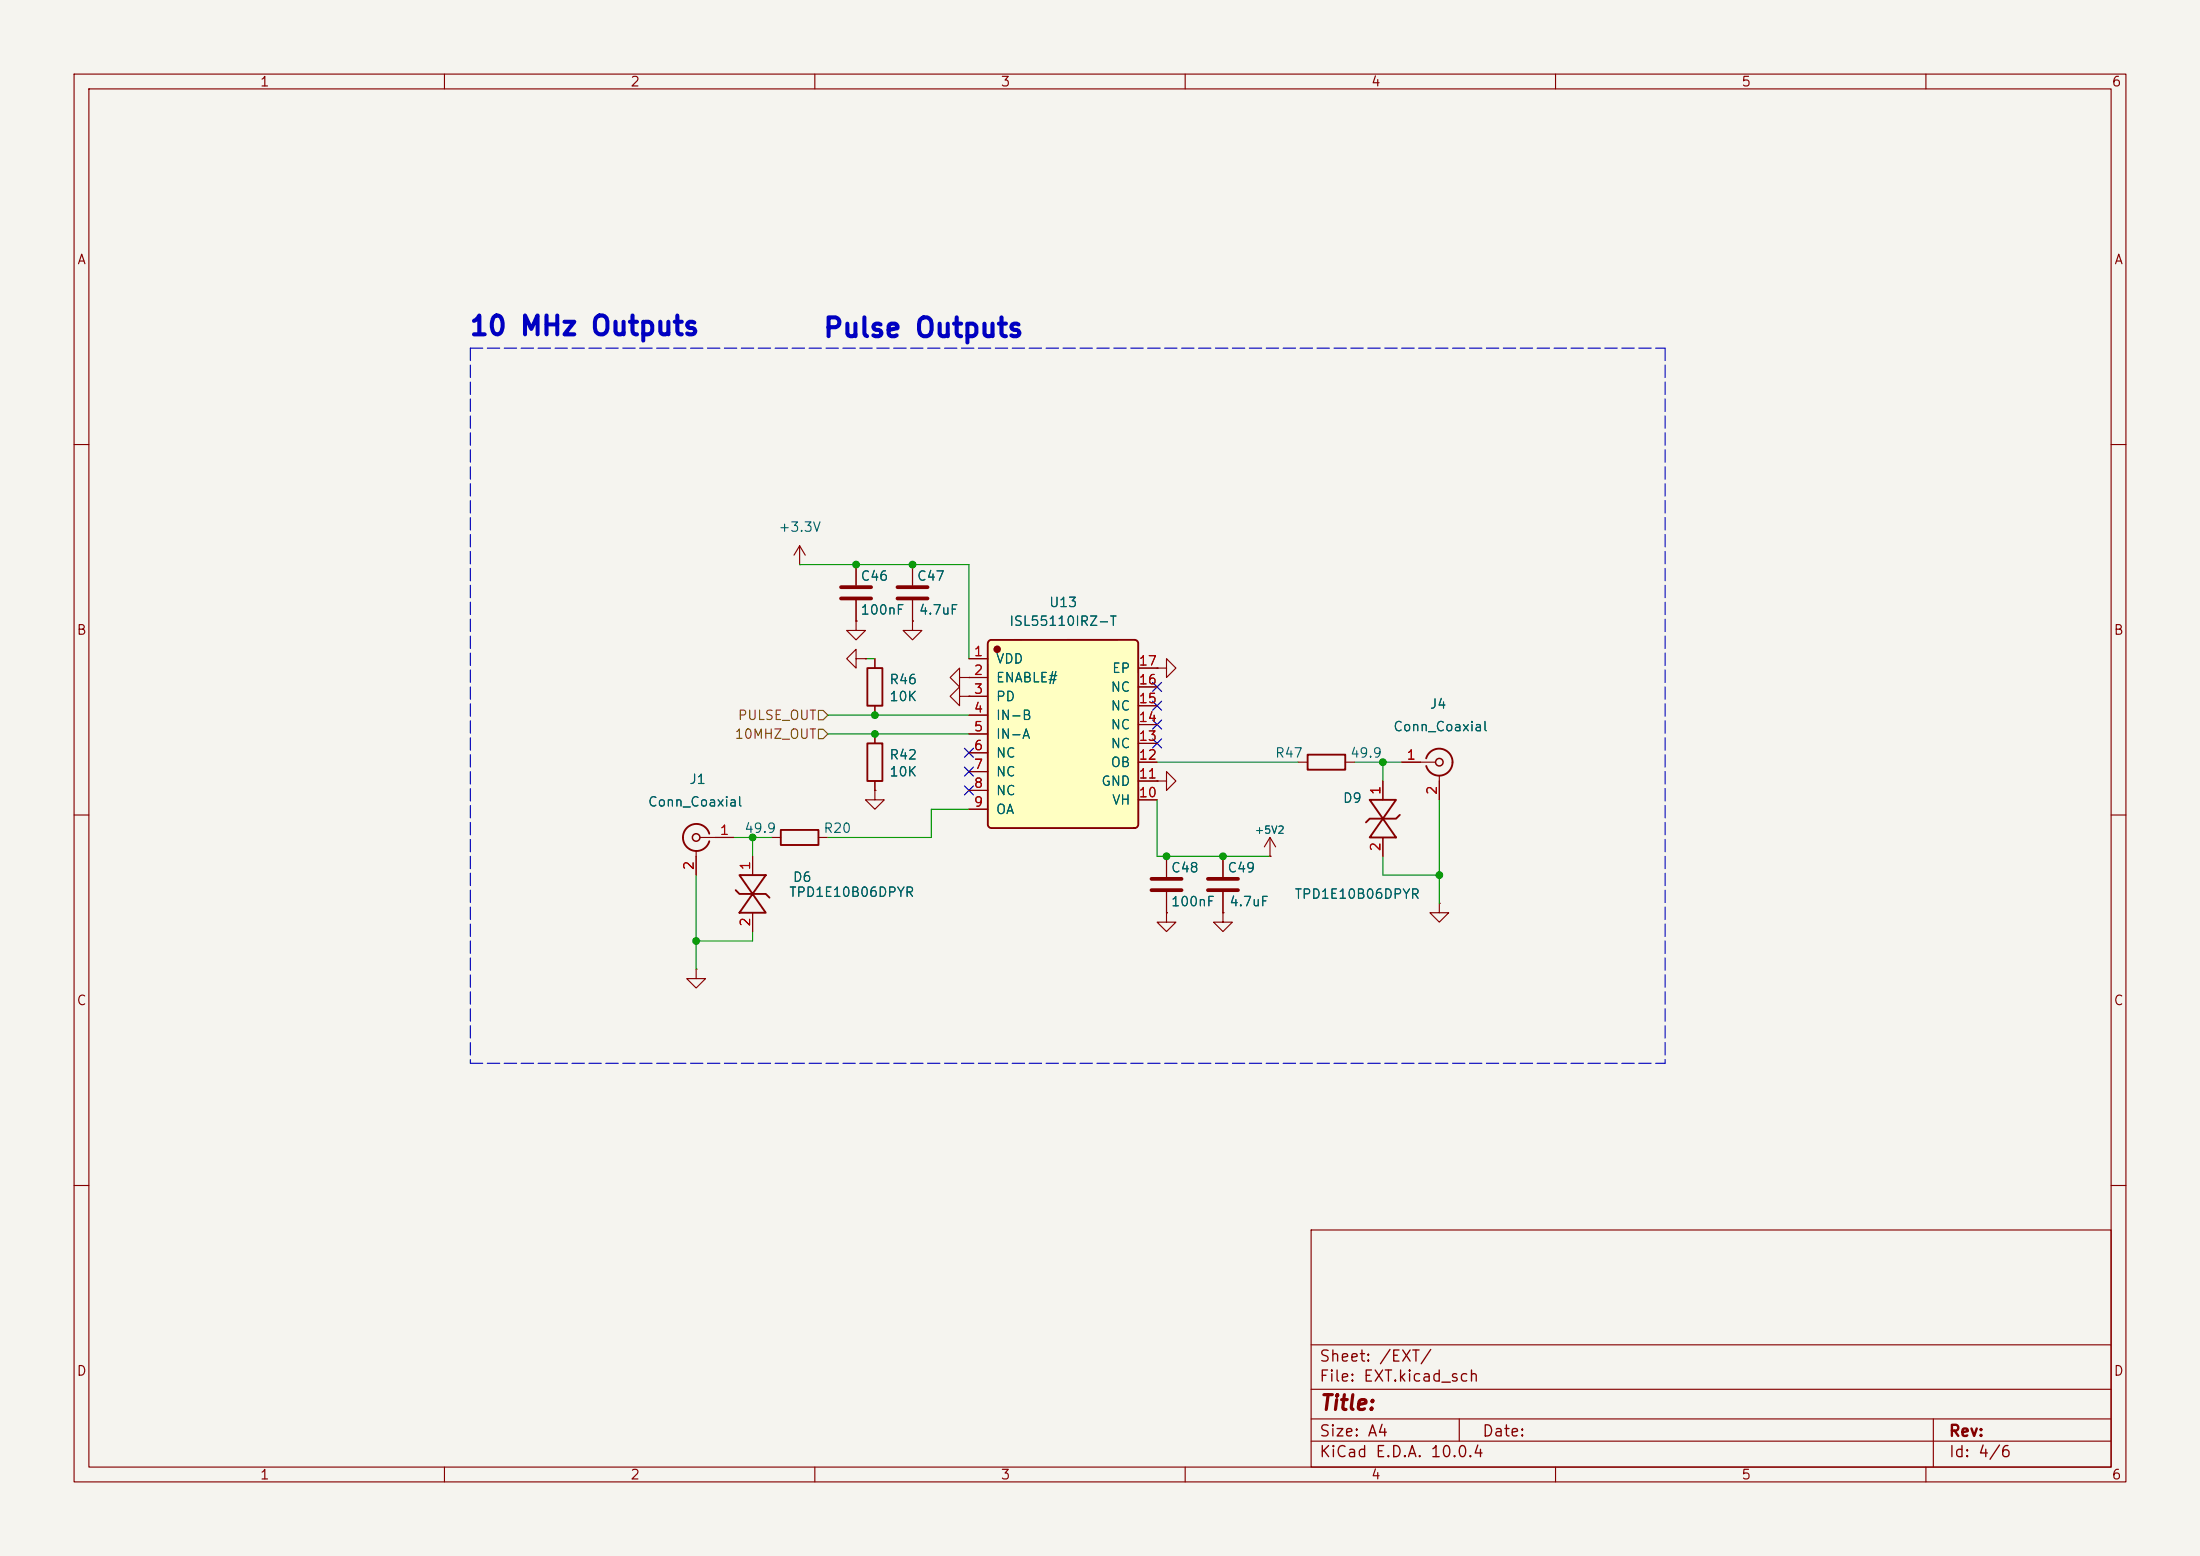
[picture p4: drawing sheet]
<svg xmlns="http://www.w3.org/2000/svg" width="297mm" height="210mm" viewBox="0 0 297 210" stroke-linecap="round" stroke-linejoin="round" font-family="sans-serif">
<path d="M0 0h297v210h-297z" fill="#f5f4ef" stroke="#f5f4ef" stroke-width=".14"/>
<g fill="none" stroke="#840000" stroke-width=".15">
<path d="M10 10h277v190h-277zM12 12h273v186h-273zM60 10v2M110 10v2M160 10v2M210 10v2M260 10v2M10 60h2M107.9 76.2h.1M107.9 73.7l-.7 1.2M107.9 73.7l.8 1.2M107.9 73.7v2.5"/>
<path d="M115.6 76.2v2.8M123.2 76.2v2.8M285 60h2M115.6 83.8v1.3h1.2l-1.2 1.3-1.3-1.3h1.3M115.6 83.8h.1M115.6 88.9v-1.3l-1.3 1.3 1.3 1.3v-1.3h1.2M115.6 81v2.8M116.8 88.9h.1M118.1 88.9v1.3M118.1 95.3v1.2M118.1 99.1v1.2M123.2 83.8v1.3h1.3l-1.3 1.3-1.3-1.3h1.3"/>
<path d="M123.2 83.8h.1M123.2 81v2.8M129.5 91.4v-1.2l-1.2 1.2 1.2 1.3v-1.3h1.3M129.5 94v-1.3l-1.2 1.3 1.2 1.3v-1.3h1.3M130.8 91.4h.1M130.8 94h.1M156.2 90.2h1.3v-1.3l1.2 1.3-1.2 1.2v-1.2M156.2 90.2h.1M10 110h2M94 114.8v3.3M94.5 113h4.6M101.6 115.6v2.5"/>
<path d="M104.1 113h1.3M110.5 113h1.3M118.1 106.7v1.3h1.3l-1.3 1.2-1.3-1.2h1.3M118.1 106.7h.1M118.1 105.4v1.3M156.2 105.4h1.3v-1.3l1.2 1.3-1.2 1.3v-1.3M156.2 105.4h.1M157.5 115.6v2.8M165.1 115.6v2.8M171.4 115.6h.1M171.4 113l-.7 1.3M171.4 113l.8 1.3"/>
<path d="M171.4 113v2.6M175.3 102.9h1.2M181.6 102.9h1.3M186.7 105.4v2.6M186.7 113v2.6M189.2 102.9h4.6M194.3 104.6v3.4M285 110h2M94 130.8v1.3h-1.3l1.3 1.3 1.2-1.3h-1.2M94 130.8h.1M101.6 123.2v2.5M157.5 123.2v1.3h1.2l-1.2 1.2-1.3-1.2h1.3"/>
<path d="M157.5 123.2h.1M157.5 120.4v2.8M165.1 123.2v1.3h1.3l-1.3 1.2-1.3-1.2h1.3M165.1 123.2h.1M165.1 120.4v2.8M194.3 121.9v1.3h1.3l-1.3 1.3-1.3-1.3h1.3M194.3 121.9h.1M10 160h2M177 166h108v32h-108zM285 160h2M60 198v2M110 198v2"/>
<path d="M160 198v2M177 194.5h108M177 191.5h108M177 187.5h108M177 181.5h108M197 191.5v3M210 198v2M260 198v2M261 191.5v6.5"/>
</g>
<path d="M113.5 79.2h4.1M121.2 79.2h4M113.5 80.8h4.1M121.2 80.8h4M155.4 118.6h4.1M163.1 118.6h4M155.4 120.1h4.1M163.1 120.1h4" fill="none" stroke="#840000" stroke-width=".51"/>
<path d="M117.1 90.2h2v5.1h-2zM95.8 112.5a1.81 1.81 0 0 0-2.8-.9 1.81 1.81 0 0 0 0 2.9 1.81 1.81 0 0 0 2.8-1M99.8 118.1h3.6l-1.8 2.6zM105.4 112h5.1v2h-5.1zM117.1 100.3h2v5.1h-2zM176.5 101.9h5.1v2h-5.1zM184.9 108h3.6l-1.8 2.5zM186.7 110.5l1.8 2.5h-3.6zM189 110l-.5 .5h-3.6l-.5 .5M192.5 102.4a1.81 1.81 0 0 1 2.8-1 1.81 1.81 0 0 1 0 2.9 1.81 1.81 0 0 1-2.8-.9M99.3 120.1l.5 .6h3.6l.5 .5M101.6 120.7l1.8 2.5h-3.6z" fill="none" stroke="#840000" stroke-width=".25"/>
<g fill="none" stroke="#840000" stroke-width=".2">
<circle cx="94" cy="113" r=".51"/>
<circle cx="194.3" cy="102.9" r=".51"/>
</g>
<path d="M133.5 86.5l.3-.1h19.4l.4 .2 .1 .2v24.5a.51 .51 0 0 1-.5 .5h-19.3l-.5-.3v-.1l-.1-24.5z" fill="#ffffc2"/>
<circle cx="134.6" cy="87.6" r=".38" fill="#840000" stroke="#840000" stroke-width=".25"/>
<path d="M133.5 86.5l.3-.1h19.4l.4 .2 .1 .2v24.5a.51 .51 0 0 1-.5 .5h-19.3l-.5-.3v-.1l-.1-24.5z" fill="none" stroke="#840000" stroke-width=".25"/>
<g fill="none" stroke="#840000" stroke-width=".15">
<path d="M115.6 76.2v2.8M123.2 76.2v2.8M115.6 83.8h.1M115.6 81v2.8M116.8 88.9h.1M118.1 88.9v1.3M118.1 95.3v1.2M118.1 99.1v1.2M123.2 83.8h.1M123.2 81v2.8M130.8 91.4h.1M130.8 94h.1"/>
<path d="M130.8 88.9h2.5M130.8 91.4h2.5M130.8 94h2.5M130.8 96.5h2.5M130.8 99.1h2.5M153.7 97.8h2.5M153.7 95.3h2.5M153.7 92.7h2.5M153.7 90.2h2.5M156.2 90.2h.1M94 115.6v2.5M96.5 113h2.6"/>
<path d="M101.6 115.6v2.5M118.1 106.7h.1M118.1 105.4v1.3M130.8 101.6h2.5M130.8 104.1h2.5M130.8 106.7h2.5M130.8 109.2h2.5M153.7 108h2.5M153.7 105.4h2.5M153.7 102.9h2.5M153.7 100.3h2.5M156.2 105.4h.1"/>
<path d="M157.5 115.6v2.8M165.1 115.6v2.8M171.4 115.6h.1M186.7 105.4v2.6M186.7 113v2.6M189.2 102.9h2.6M194.3 105.4v2.6M101.6 123.2v2.5M157.5 123.2h.1M157.5 120.4v2.8M165.1 123.2h.1M165.1 120.4v2.8"/>
</g>
<path d="M110.5 95.9h.6l.7 .6-.7 .7h-.6zM110.5 98.4h.6l.7 .7-.7 .6h-.6z" fill="none" stroke="#725600" stroke-width=".15"/>
<path d="M63.5 47v96.5M63.5 47h161.3M224.8 47v96.5M63.5 143.5h161.3" fill="none" stroke="#0000c2" stroke-width=".15" stroke-dasharray="1.7 .6"/>
<g fill="none" stroke="#009600" stroke-width=".15">
<path d="M107.9 76.2h22.9v12.7M111.8 99.1h19M111.8 96.5h19M116.8 88.9h1.3M94 118.1v12.7M99.1 113h5M101.6 113v2.6M130.8 109.2h-5.1v3.8h-13.9M156.2 108v7.6h15.2M156.2 102.9h19.1M182.9 102.9h6.3M186.7 102.9v2.5"/>
<path d="M186.7 115.6v2.5h7.6M194.3 108v13.9M101.6 125.7v1.3h-7.6"/>
</g>
<g fill="none" stroke="#000084" stroke-width=".15">
<path d="M155.6 97.2l1.2 1.2M155.6 94.6l1.2 1.3M155.6 92.1l1.2 1.2M155.6 99.7l1.2 1.2M156.8 97.2l-1.2 1.2M156.8 94.6l-1.2 1.3M156.8 92.1l-1.2 1.2M156.8 99.7l-1.2 1.2M130.2 106.1l1.2 1.2M130.2 103.5l1.2 1.2M130.2 101l1.2 1.2M131.4 106.1l-1.2 1.2"/>
<path d="M131.4 103.5l-1.2 1.2M131.4 101l-1.2 1.2"/>
</g>
<g fill="#009600" stroke="#009600" stroke-width=".14">
<circle cx="118.1" cy="99.1" r=".46"/>
<circle cx="94" cy="127" r=".46"/>
<circle cx="118.1" cy="96.5" r=".46"/>
<circle cx="115.6" cy="76.2" r=".46"/>
<circle cx="123.2" cy="76.2" r=".46"/>
<circle cx="101.6" cy="113" r=".46"/>
<circle cx="157.5" cy="115.6" r=".46"/>
<circle cx="186.7" cy="102.9" r=".46"/>
<circle cx="165.1" cy="115.6" r=".46"/>
<circle cx="194.3" cy="118.1" r=".46"/>
</g>
<g font-size="2.5" fill="#0000c2">
<text x="63.2" y="45.9">10 MHz Outputs</text>
<text x="111" y="46.1">Pulse Outputs</text>
</g>
<text font-size="2" fill="#840000" x="178" y="190.8">Title:</text>
<g font-size="1.5" fill="#840000">
<text x="178" y="184.2">Sheet: /EXT/</text>
<text x="178" y="186.9">File: EXT.kicad_sch</text>
<text x="178" y="197.1">KiCad E.D.A. 10.0.4</text>
<text x="178" y="194.3">Size: A4</text>
<text x="200" y="194.3">Date:</text>
<text x="263" y="194.3">Rev:</text>
<text x="263" y="197.1">Id: 4/6</text>
</g>
<g font-size="1.3" fill="#840000">
<text x="35" y="12">1</text>
<text x="85" y="12">2</text>
<text x="135" y="12">3</text>
<text x="185" y="12">4</text>
<text x="235" y="12">5</text>
<text x="285" y="12">6</text>
<text x="10.3" y="36">A</text>
<text x="285.3" y="36">A</text>
<text x="10.3" y="86">B</text>
<text x="285.3" y="86">B</text>
<text x="10.3" y="136">C</text>
<text x="285.3" y="136">C</text>
<text x="10.3" y="186">D</text>
<text x="285.3" y="186">D</text>
<text x="35" y="200">1</text>
<text x="85" y="200">2</text>
<text x="135" y="200">3</text>
<text x="185" y="200">4</text>
<text x="235" y="200">5</text>
<text x="285" y="200">6</text>
</g>
<g font-size="1.3" fill="#006464">
<text x="105" y="72.1">+3.3V</text>
<text x="116.1" y="83.3">100nF</text>
<text x="116.1" y="78.7">C46</text>
<text x="123.7" y="78.7">C47</text>
<text x="124" y="83.3">4.7uF</text>
<text x="141.5" y="82.3">U13</text>
<text x="134.4" y="89.9">VDD</text>
<text x="136.2" y="84.8">ISL55110IRZ-T</text>
<text x="120" y="92.7">R46</text>
<text x="120" y="95">10K</text>
<text x="134.4" y="92.4">ENABLE#</text>
<text x="134.4" y="95">PD</text>
<text x="149.9" y="93.7">NC</text>
<text x="150" y="91.1">EP</text>
<text x="192.9" y="96">J4</text>
<text x="134.4" y="97.5">IN-B</text>
<text x="134.4" y="100">IN-A</text>
<text x="149.9" y="101.3">NC</text>
<text x="149.9" y="98.8">NC</text>
<text x="149.9" y="96.2">NC</text>
<text x="188" y="99">Conn_Coaxial</text>
<text x="93" y="106.1">J1</text>
<text x="120" y="102.8">R42</text>
<text x="120" y="105.1">10K</text>
<text x="134.4" y="102.6">NC</text>
<text x="134.4" y="105.1">NC</text>
<text x="134.4" y="107.7">NC</text>
<text x="148.6" y="106.4">GND</text>
<text x="149.9" y="103.8">OB</text>
<text x="172" y="102.6">R47</text>
<text x="182.2" y="102.6">49.9</text>
<text x="87.4" y="109.2">Conn_Coaxial</text>
<text x="100.4" y="112.7">49.9</text>
<text x="111.1" y="112.7">R20</text>
<text x="134.4" y="110.2">OA</text>
<text x="150" y="108.9">VH</text>
<text x="181.2" y="108.7">D9</text>
<text x="106.9" y="119.3">D6</text>
<text x="158" y="118.1">C48</text>
<text x="165.6" y="118.1">C49</text>
<text x="106.4" y="121.4">TPD1E10B06DPYR</text>
<text x="158" y="122.6">100nF</text>
<text x="165.9" y="122.6">4.7uF</text>
<text x="174.7" y="121.6">TPD1E10B06DPYR</text>
</g>
<g font-size="1.3" fill="#a90000">
<text x="131.4" y="88.9">1</text>
<text x="131.4" y="91.4">2</text>
<text x="131.4" y="94">3</text>
<text x="153.6" y="95.2">15</text>
<text x="153.6" y="92.7">16</text>
<text x="153.6" y="90.1">17</text>
<text x="131.4" y="96.5">4</text>
<text x="131.4" y="99">5</text>
<text x="131.4" y="101.6">6</text>
<text x="153.6" y="100.3">13</text>
<text x="153.6" y="97.8">14</text>
<text x="131.4" y="104.1">7</text>
<text x="131.4" y="106.7">8</text>
<text x="153.6" y="107.9">10</text>
<text x="153.6" y="105.4">11</text>
<text x="153.6" y="102.8">12</text>
<text x="186.7" y="107.4" transform="rotate(-90 186.7 107.4)">1</text>
<text x="189.8" y="102.8">1</text>
<text x="194.3" y="107.4" transform="rotate(-90 194.3 107.4)">2</text>
<text x="97.1" y="113">1</text>
<text x="131.4" y="109.2">9</text>
<text x="94" y="117.5" transform="rotate(-90 94 117.5)">2</text>
<text x="101.6" y="117.5" transform="rotate(-90 101.6 117.5)">1</text>
<text x="186.7" y="115" transform="rotate(-90 186.7 115)">2</text>
<text x="101.6" y="125.2" transform="rotate(-90 101.6 125.2)">2</text>
</g>
<g font-size="1.3" fill="#725600">
<text x="99.1" y="100">10MHZ_OUT</text>
<text x="99.5" y="97.5">PULSE_OUT</text>
</g>
<text font-size="1" fill="#006464" x="169.3" y="112.8">+5V2</text>
</svg>
